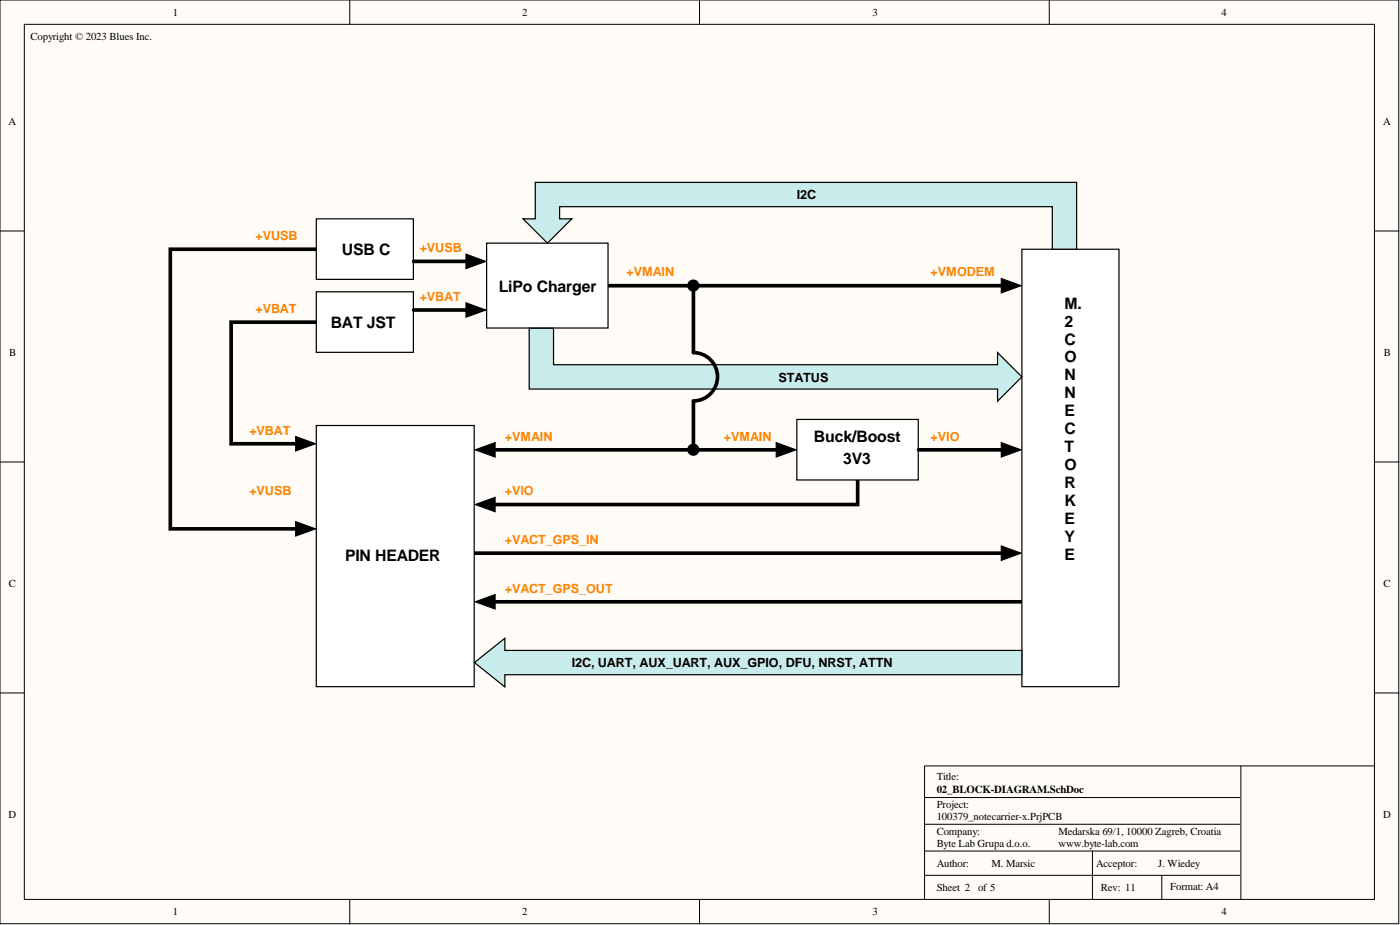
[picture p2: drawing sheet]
<svg xmlns="http://www.w3.org/2000/svg" width="292mm" height="193mm" viewBox="0 0 292 193" stroke-linecap="round" stroke-linejoin="round" font-family="sans-serif">
<g fill="#fffcf8" stroke="#000" stroke-width=".21">
<path d="M0 0h291.8v192.7h-291.8z"/>
<path d="M5.1 5.1h281.7v182.5h-281.7z"/>
</g>
<g fill="none" stroke="#000" stroke-width=".21">
<path d="M73 0v5.1M145.9 0v5.1M218.9 0v5.1M0 48.2h5.1M286.8 48.2h5.1M0 96.4h5.1M61.7 91.1l4.2 1.5-4.2 1.5zM286.8 96.4h5.1M61.7 108.8l4.2 1.5-4.2 1.5zM99.1 105.3l4.2-1.6v3.1zM208.9 113.9l4.2 1.5-4.2 1.5zM99.1 125.5l4.2-1.5v3.1z"/>
<path d="M0 144.6h5.1M258.9 159.8v27.9M286.8 159.8h-93.9v27.9M286.8 144.6h5.1M192.9 166.4h65.7M192.9 172h65.7M192.9 177.5h65.7M227.9 177.5v10.2M73 187.7v5.1M145.9 187.7v5.1M192.9 182.6h65.7M218.9 187.7v5.1"/>
<path d="M242.4 182.6v5.1"/>
</g>
<path d="M66 52h-30.5v58.3h29.2M66 67.2h-17.8v25.4h16.5M99 115.4h112.9M178.9 100.2v5.1h-78.6M100.3 125.5h112.9" fill="none" stroke="#000" stroke-width=".76"/>
<path d="M61.7 91.1l4.2 1.5-4.2 1.5zM61.7 108.8l4.2 1.5-4.2 1.5zM99.1 105.3l4.2-1.6v3.1zM208.9 113.9l4.2 1.5-4.2 1.5zM99.1 125.5l4.2-1.5v3.1z" fill="#000"/>
<g fill="#fff" stroke="#000" stroke-width=".25">
<path d="M166.3 87.5h25.3v12.6h-25.3z"/>
<path d="M213.2 52h20.3v91.2h-20.3z"/>
<path d="M66 45.7h20.2v12.6h-20.2z"/>
<path d="M66 60.9h20.2v12.6h-20.2z"/>
</g>
<path d="M126.9 59.6h85" fill="none" stroke="#000" stroke-width=".76"/>
<path d="M208.9 58.1l4.2 1.5-4.2 1.5z" fill="#000"/>
<path d="M208.9 58.1l4.2 1.5-4.2 1.5z" fill="none" stroke="#000" stroke-width=".21"/>
<path d="M101.5 50.7h25.4v17.7h-25.4z" fill="#fff" stroke="#000" stroke-width=".25"/>
<path d="M86.3 54.5h14M86.3 64.7h14M144.7 93.8h20.3" fill="none" stroke="#000" stroke-width=".76"/>
<path d="M97.2 53l4.2 1.5-4.2 1.6zM97.2 63.2l4.2 1.5-4.2 1.5zM161.9 92.3l4.2 1.5-4.2 1.6z" fill="#000"/>
<path d="M97.2 53l4.2 1.5-4.2 1.6zM97.2 63.2l4.2 1.5-4.2 1.5zM161.9 92.3l4.2 1.5-4.2 1.6z" fill="none" stroke="#000" stroke-width=".21"/>
<circle cx="144.7" cy="59.6" r=".63" fill="none" stroke="#000" stroke-width="1.3"/>
<path d="M66 88.8h32.9v54.4h-32.9z" fill="#fff" stroke="#000" stroke-width=".25"/>
<path d="M144.7 83.7v10.1h-44.4M191.6 93.8h20.3" fill="none" stroke="#000" stroke-width=".76"/>
<path d="M99.1 93.8l4.2-1.5v3.1zM208.9 92.3l4.2 1.5-4.2 1.6z" fill="#000"/>
<path d="M99.1 93.8l4.2-1.5v3.1zM208.9 92.3l4.2 1.5-4.2 1.6z" fill="none" stroke="#000" stroke-width=".21"/>
<circle cx="144.7" cy="93.8" r=".63" fill="none" stroke="#000" stroke-width="1.3"/>
<path d="M99 138.2l6.3-5v2.5h107.9v5.1h-107.9v2.5z" fill-rule="evenodd" fill="#c8ebeb"/>
<path d="M99 138.2l6.3-5v2.5h107.9v5.1h-107.9v2.5z" fill="none" stroke="#000" stroke-width=".25"/>
<path d="M111.7 38h112.9v14h-5v-8.9h-102.8v2.6h2.5l-5.1 5-5.1-5h2.6z" fill-rule="evenodd" fill="#c8ebeb"/>
<path d="M111.7 38h112.9v14h-5v-8.9h-102.8v2.6h2.5l-5.1 5-5.1-5h2.6z" fill="none" stroke="#000" stroke-width=".25"/>
<path d="M110.4 68.5h5.1v7.6h92.6v-2.5l5.1 5-5.1 5.1v-2.5h-97.7z" fill-rule="evenodd" fill="#c8ebeb"/>
<path d="M110.4 68.5h5.1v7.6h92.6v-2.5l5.1 5-5.1 5.1v-2.5h-97.7z" fill="none" stroke="#000" stroke-width=".25"/>
<path d="M144.7 59.6v14a5 5 0 0 1 5 5 5 5 0 0 1-5 5" fill="none" stroke="#000" stroke-width=".76"/>
<g font-size="3.3">
<text x="71.3" y="53.3">USB C</text>
<text x="104.1" y="60.9">LiPo Charger</text>
<text x="222.1" y="64.4">M.</text>
<text x="69" y="68.5">BAT JST</text>
<text x="222.1" y="68.1">2</text>
<text x="222.1" y="71.9">C</text>
<text x="222.1" y="75.6">O</text>
<text x="222.1" y="79.4">N</text>
<text x="222.1" y="83.1">N</text>
<text x="222.1" y="86.9">E</text>
<text x="169.8" y="92.3">Buck/Boost</text>
<text x="222.1" y="90.6">C</text>
<text x="222.1" y="94.4">T</text>
<text x="175.9" y="96.9">3V3</text>
<text x="222.1" y="98.1">O</text>
<text x="222.1" y="101.9">R</text>
<text x="222.1" y="105.7">K</text>
<text x="222.1" y="109.4">E</text>
<text x="222.1" y="113.2">Y</text>
<text x="72" y="117.1">PIN HEADER</text>
<text x="222.1" y="116.9">E</text>
</g>
<g font-size="2.6">
<text x="166.3" y="41.4">I2C</text>
<text x="162.4" y="79.7">STATUS</text>
<text x="119.3" y="139.1">I2C, UART, AUX_UART, AUX_GPIO, DFU, NRST, ATTN</text>
</g>
<g font-size="2.6" fill="#fd8300">
<text x="53.3" y="50.1">+VUSB</text>
<text x="87.6" y="52.6">+VUSB</text>
<text x="130.7" y="57.7">+VMAIN</text>
<text x="194.2" y="57.7">+VMODEM</text>
<text x="53.3" y="65.3">+VBAT</text>
<text x="87.6" y="62.8">+VBAT</text>
<text x="52" y="90.6">+VBAT</text>
<text x="105.3" y="91.9">+VMAIN</text>
<text x="151" y="91.9">+VMAIN</text>
<text x="194.2" y="91.9">+VIO</text>
<text x="52" y="103.3">+VUSB</text>
<text x="105.3" y="103.3">+VIO</text>
<text x="105.3" y="113.5">+VACT_GPS_IN</text>
<text x="105.3" y="123.6">+VACT_GPS_OUT</text>
</g>
<text font-size="2.3" x="195.4" y="165.3">02_BLOCK-DIAGRAM.SchDoc</text>
<g font-size="2.2">
<text x="36.1" y="3.3">1</text>
<text x="108.9" y="3.3">2</text>
<text x="182" y="3.3">3</text>
<text x="254.9" y="3.3">4</text>
<text x="6.3" y="8.3">Copyright © 2023 Blues Inc.</text>
<text x="1.8" y="26.1">A</text>
<text x="288.6" y="26.1">A</text>
<text x="1.9" y="74.3">B</text>
<text x="288.7" y="74.3">B</text>
<text x="1.9" y="122.5">C</text>
<text x="288.7" y="122.5">C</text>
<text x="195.4" y="162.8">Title:</text>
<text x="1.8" y="170.6">D</text>
<text x="195.4" y="168.6">Project:</text>
<text x="195.4" y="171.2">100379_notecarrier-x.PrjPCB</text>
<text x="288.6" y="170.6">D</text>
<text x="195.4" y="174.2">Company:</text>
<text x="195.4" y="176.7">Byte Lab Grupa d.o.o.</text>
<text x="220.8" y="174.2">Medarska 69/1, 10000 Zagreb, Croatia</text>
<text x="220.8" y="176.7">www.byte-lab.com</text>
<text x="195.4" y="185.9">Sheet 2</text>
<text x="195.4" y="180.8">Author:</text>
<text x="204.1" y="185.9">of 5</text>
<text x="206.9" y="180.8">M. Marsic</text>
<text x="228.7" y="180.8">Acceptor:</text>
<text x="229.7" y="185.9">Rev: 11</text>
<text x="241.6" y="180.8">J. Wiedey</text>
<text x="244.2" y="185.6">Format: A4</text>
<text x="36.1" y="190.9">1</text>
<text x="108.9" y="190.9">2</text>
<text x="182" y="190.9">3</text>
<text x="254.9" y="190.9">4</text>
</g>
</svg>
